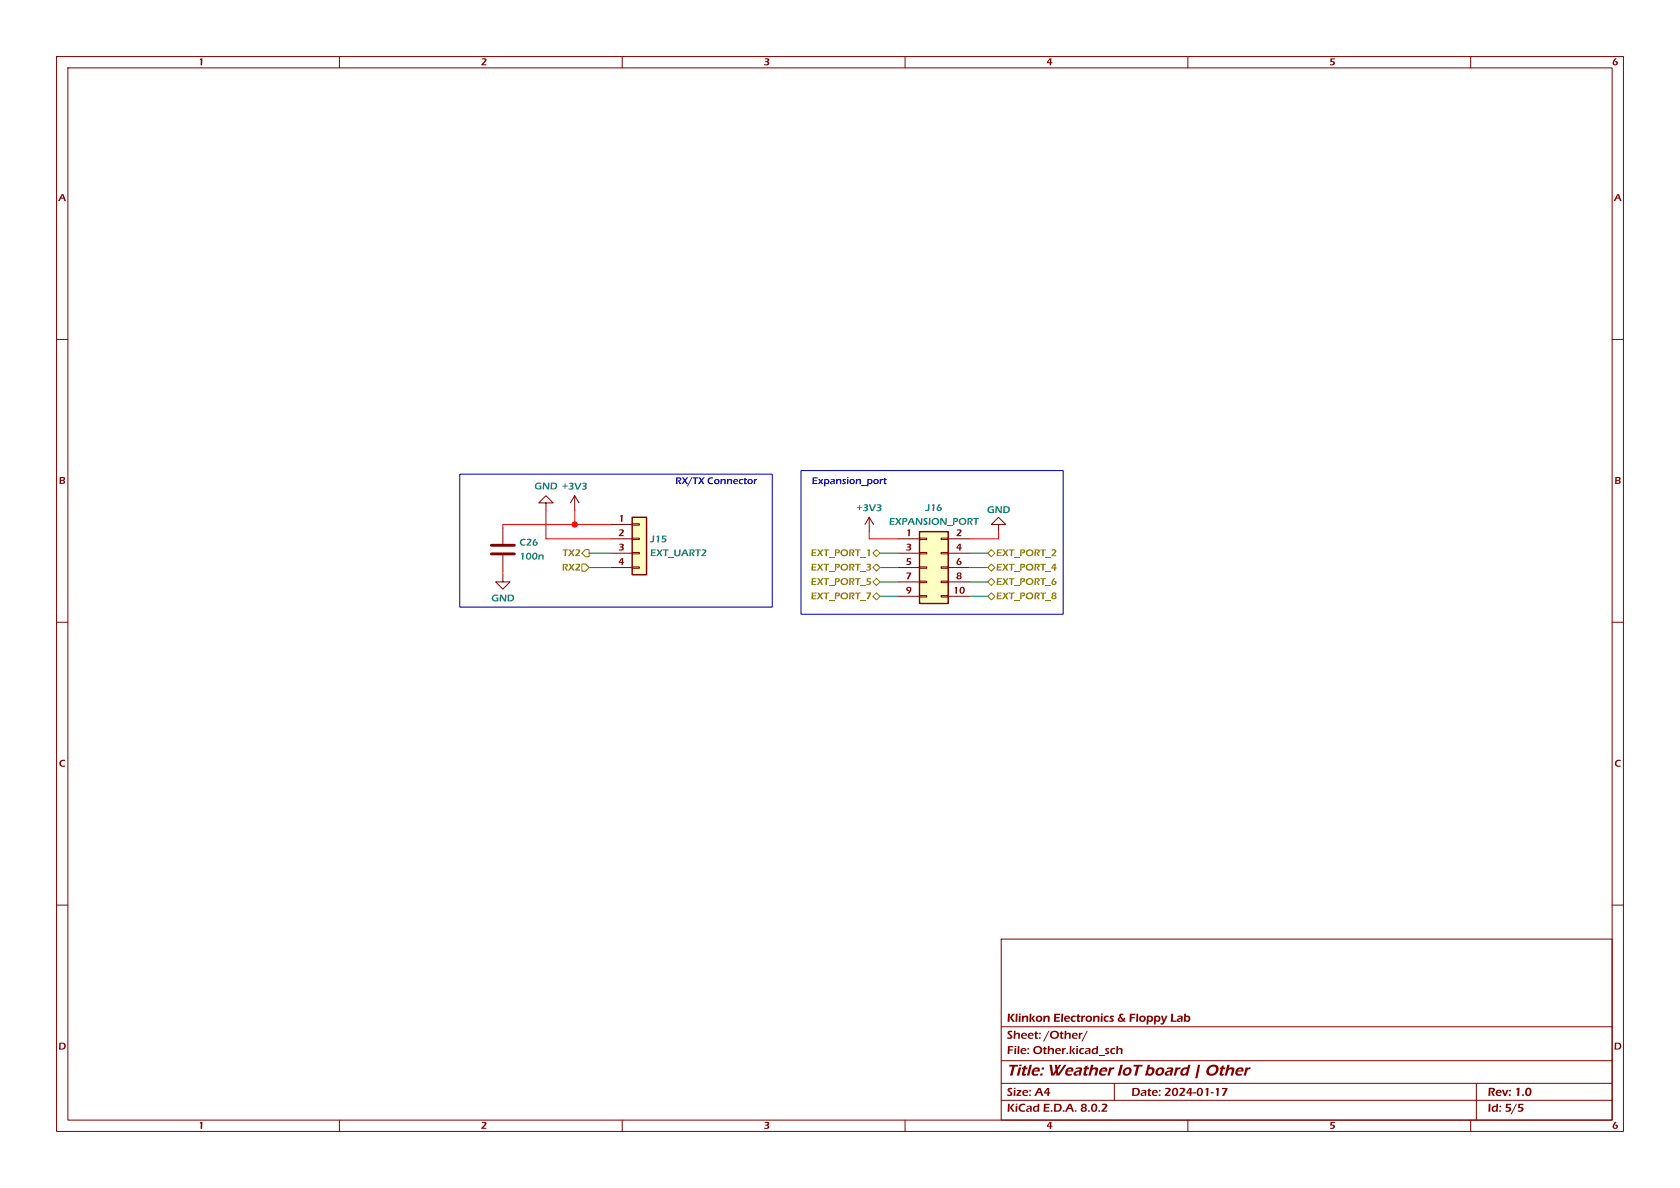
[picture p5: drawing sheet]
<svg xmlns="http://www.w3.org/2000/svg" width="297mm" height="210mm" viewBox="0 0 297 210" stroke-linecap="round" stroke-linejoin="round" font-family="sans-serif">
<g fill="none" stroke="#840000" stroke-width=".18">
<path d="M10 10h277v190h-277zM12 12h273v186h-273zM60 10v2M110 10v2M160 10v2M210 10v2M260 10v2M10 60h2M285 60h2M10 110h2M285 110h2M10 160h2"/>
<path d="M285 160h2M177 166h108v32h-108zM60 198v2M110 198v2M160 198v2M177 194.5h108M177 191.5h108M177 187.5h108M210 198v2M260 198v2"/>
</g>
<path d="M197.4 184.9h.3l-.1 .6a.43 .43 0 0 1 .6-.2 .43 .43 0 0 1 .3 .4l-.1 .6h-.3v-.3a.32 .32 0 0 0-.2-.5 .32 .32 0 0 0-.3 .5 .23 .23 0 0 1 0 .3 .23 .23 0 0 1-.3 0z" fill="#840000"/>
<path d="M177 181.5h108" fill="none" stroke="#840000" stroke-width=".18"/>
<path d="M192.1 182.2h.2l-.9 1.9h-.2z" fill="#840000"/>
<path d="M88.9 101.6v1.3h1.3l-1.3 1.2-1.3-1.2h1.3M197 191.5v3M261 191.5v6.5" fill="none" stroke="#840000" stroke-width=".18"/>
<path d="M162.6 94h5v12.7h-5z" fill="#ffffc2"/>
<g fill="none" stroke="#840000" stroke-width=".18">
<path d="M96.5 88.9h1.3l-1.3-1.3-1.3 1.3h1.3v1.3M101.6 87.6l-.8 1.3M101.6 87.6v2.6M101.6 87.6l.8 1.3M153.7 91.4l-.8 1.3M153.7 91.4v2.6M153.7 91.4l.7 1.3M158.7 95.3h3.9M158.7 97.8h3.9M162.6 97.7h1.2v.2h-1.2zM162.6 95.1h1.2v.3h-1.2zM166.4 97.7h1.2v.2h-1.2z"/>
<path d="M166.4 95.1h1.2v.3h-1.2zM167.6 95.3h3.8M167.6 97.8h3.8M176.5 92.7h1.3l-1.3-1.3-1.2 1.3h1.2v1.3M158.7 105.4h3.9M158.7 100.3h3.9M158.7 102.9h3.9M162.6 105.3h1.2v.2h-1.2zM162.6 102.7h1.2v.3h-1.2zM162.6 100.2h1.2v.3h-1.2zM166.4 105.3h1.2v.2h-1.2zM166.4 102.7h1.2v.3h-1.2z"/>
<path d="M166.4 100.2h1.2v.3h-1.2zM167.6 105.4h3.8M167.6 100.3h3.8M167.6 102.9h3.8"/>
</g>
<path d="M162.6 94h5v12.7h-5z" fill="none" stroke="#840000" stroke-width=".25"/>
<path d="M111.8 91.4h2.5v10.2h-2.5z" fill="#ffffc2"/>
<path d="M88.9 93.3v2.8M88.9 98.2v2.8M107.9 92.7h3.9M107.9 95.3h3.9M107.9 97.8h3.9M111.8 97.7h1.2v.2h-1.2zM111.8 95.1h1.2v.3h-1.2zM111.8 92.6h1.2v.2h-1.2zM107.9 100.3h3.9M111.8 100.2h1.2v.3h-1.2z" fill="none" stroke="#840000" stroke-width=".18"/>
<path d="M111.8 91.4h2.5v10.2h-2.5z" fill="none" stroke="#840000" stroke-width=".25"/>
<path d="M86.9 97.9h4M86.9 96.4h4" fill="none" stroke="#840000" stroke-width=".51"/>
<path d="M102.9 99.7h.6l.6 .6-.6 .7h-.6zM103.5 97.2h.6v1.2h-.6l-.6-.6zM154.3 97.8l.6-.6 .7 .6-.7 .6zM154.9 99.7l.7 .6-.7 .7-.6-.7zM175.3 97.2l.6 .6-.6 .6-.7-.6zM154.3 102.9l.6-.7 .7 .7-.7 .6zM154.3 105.4l.6-.6 .7 .6-.7 .6zM174.6 102.9l.7-.7 .6 .7-.6 .6zM174.6 105.4l.7-.6 .6 .6-.6 .6zM174.6 100.3l.7-.6 .6 .6-.6 .7z" fill="none" stroke="#848400" stroke-width=".18"/>
<g fill="#0000c2">
<path d="M156.3 84.5h.2v.2h.2v.2h-.2v.4v.1h.2a.26 .26 0 0 1-.3 .2 .26 .26 0 0 1-.1-.4l-.1-.5h.1z"/>
<path d="M133.3 84.7h.2v.1l.3-.1v.1a.55 .55 0 0 0-.3 .8h-.3z"/>
</g>
<path d="M81.3 83.8h55.2v23.5h-55.2zM141.6 83.2h46.4v25.4h-46.4z" fill="none" stroke="#0000c2" stroke-width=".18"/>
<path d="M104.1 97.8h3.8M155.6 97.8h3.1M171.4 97.8h3.2M104.1 100.3h3.8M155.6 100.3h3.1M155.6 105.4h3.1M155.6 102.9h3.1M171.4 100.3h3.2M171.4 105.4h3.2M171.4 102.9h3.2" fill="none" stroke="#008400" stroke-width=".18"/>
<path d="M96.5 90.2v5.1h11.4M101.6 90.2v2.5M107.9 92.7h-19v.6M153.7 94v1.3h5M176.5 94v1.3h-5.1M88.9 101v.6" fill="none" stroke="#f00" stroke-width=".18"/>
<circle cx="101.6" cy="92.7" r=".46" fill="#f00" stroke="#f00" stroke-width=".18"/>
<text font-size="2.8" fill="#840000" x="178" y="190.9">Title:Weather IoTboard | Other</text>
<g font-size="2.1" fill="#840000">
<text x="178" y="184.2">Sheet: /Other/</text>
<text x="178" y="181.2">Klinkon Electronics&amp; Floppy Lab</text>
<text x="178" y="186.9">File: Other.kicad_sch</text>
<text x="178" y="197.1">KiCad E.D.A. 8.0.2</text>
<text x="178" y="194.3">Size:A4</text>
<text x="200" y="194.3">Date: 2024-01-17</text>
<text x="263" y="194.3">Rev:1.0</text>
<text x="263" y="197.1">Id: 5/5</text>
</g>
<g font-size="1.8" fill="#840000">
<text x="35" y="12.1">1</text>
<text x="85" y="12.1">2</text>
<text x="135" y="12.1">3</text>
<text x="185" y="12.1">4</text>
<text x="235" y="12.1">5</text>
<text x="285" y="12.1">6</text>
<text x="10.3" y="36.1">A</text>
<text x="285.3" y="36.1">A</text>
<text x="10.4" y="86.1">B</text>
<text x="285.4" y="86.1">B</text>
<text x="109.3" y="92.5">1</text>
<text x="109.3" y="95">2</text>
<text x="160.1" y="95">1</text>
<text x="169" y="95">2</text>
<text x="109.3" y="97.5">3</text>
<text x="109.3" y="100.1">4</text>
<text x="160.1" y="97.5">3</text>
<text x="160.1" y="100.1">5</text>
<text x="169" y="97.5">4</text>
<text x="169" y="100.1">6</text>
<text x="160.1" y="102.6">7</text>
<text x="160.1" y="105.2">9</text>
<text x="168.5" y="105.2">10</text>
<text x="169" y="102.6">8</text>
<text x="10.4" y="136.1">C</text>
<text x="285.4" y="136.1">C</text>
<text x="10.3" y="186.1">D</text>
<text x="285.3" y="186.1">D</text>
<text x="35" y="200.1">1</text>
<text x="85" y="200.1">2</text>
<text x="135" y="200.1">3</text>
<text x="185" y="200.1">4</text>
<text x="235" y="200.1">5</text>
<text x="285" y="200.1">6</text>
</g>
<g font-size="1.8" fill="#008484">
<text x="94.5" y="87">GND +3V3</text>
<text x="151.4" y="90.9">+3V3</text>
<text x="157.2" y="93.3">EXPANSION_PORT</text>
<text x="163.6" y="90.8">J16</text>
<text x="174.5" y="91.2">GND</text>
<text x="91.8" y="97">C26</text>
<text x="91.8" y="99.4">100n</text>
<text x="114.9" y="96.4">J15</text>
<text x="114.9" y="98.8">EXT_UART2</text>
<text x="86.9" y="106.8">GND</text>
</g>
<g font-size="1.8" fill="#0000c2">
<text x="119.4" y="85.8">RX/TX Connector</text>
<text x="143.5" y="85.8">Expansion_port</text>
</g>
<g font-size="1.8" fill="#848400">
<text x="99.3" y="101.4">RX2</text>
<text x="99.4" y="98.8">TX2</text>
<text x="143.3" y="98.8">EXT_PORT_1</text>
<text x="143.3" y="101.4">EXT_PORT_3</text>
<text x="176.1" y="101.4">EXT_PORT_4</text>
<text x="176.1" y="98.8">EXT_PORT_2</text>
<text x="143.3" y="103.9">EXT_PORT_5</text>
<text x="143.3" y="106.4">EXT_PORT_7</text>
<text x="176.1" y="103.9">EXT_PORT_6</text>
<text x="176.1" y="106.4">EXT_PORT_8</text>
</g>
</svg>
